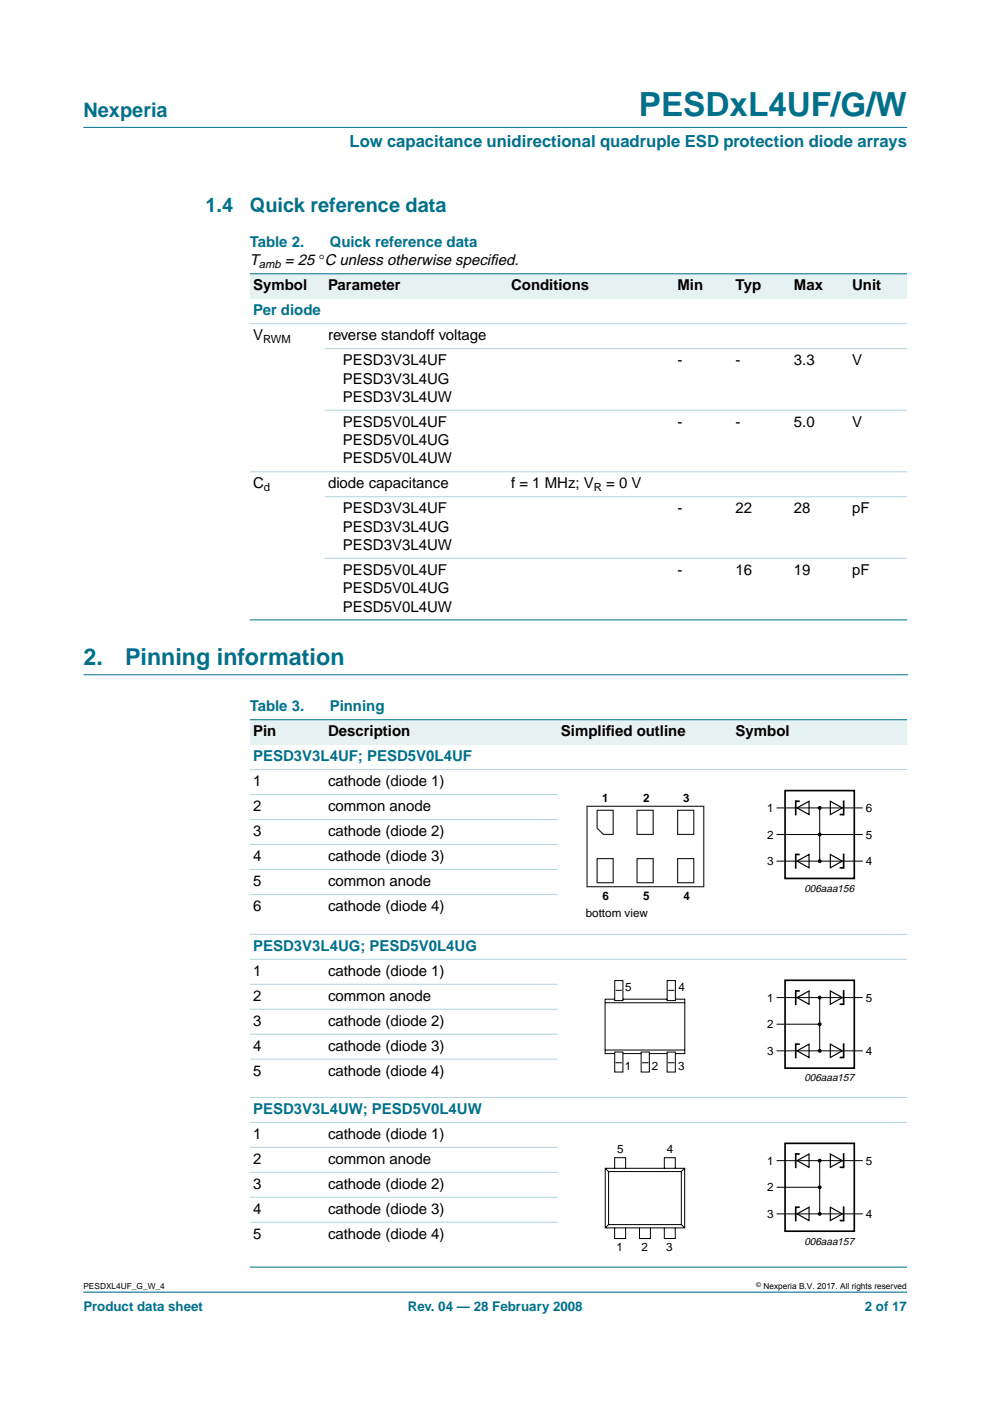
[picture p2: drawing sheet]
<svg xmlns="http://www.w3.org/2000/svg" width="210mm" height="297mm" viewBox="0 0 210 297" stroke-linecap="round" stroke-linejoin="round" font-family="sans-serif">
<path d="M17.7 143.1h174.7M192.3 273.9h-174.6" fill="none" stroke="#00708a" stroke-width=".21"/>
<path d="M17.7 27h174.6z" fill="#00708a" stroke="#00708a" stroke-width=".21"/>
<g fill="#e6f2f2">
<path d="M53 58h15.8v5.3h-15.8z" fill-rule="evenodd"/>
<path d="M68.8 58h38.8v5.3h-38.8z" fill-rule="evenodd"/>
<path d="M107.6 58h30v5.3h-30z" fill-rule="evenodd"/>
<path d="M137.6 58h5.3v5.3h-5.3z" fill-rule="evenodd"/>
<path d="M142.9 58h12.4v5.3h-12.4z" fill-rule="evenodd"/>
<path d="M155.3 58h12.3v5.3h-12.3z" fill-rule="evenodd"/>
<path d="M167.6 58h12.4v5.3h-12.4z" fill-rule="evenodd"/>
<path d="M180 58h12.3v5.3h-12.3z" fill-rule="evenodd"/>
</g>
<g fill="#00708a" stroke="#00708a" stroke-width=".21">
<path d="M53 58h139.3z"/>
<path d="M53 131.4h139.3z"/>
</g>
<g fill="#b3d4db" stroke="#b3d4db" stroke-width=".21">
<path d="M53 68.6h139.3z"/>
<path d="M68.8 73.9h123.5z"/>
<path d="M68.8 87h123.5z"/>
<path d="M53 100h139.3z"/>
<path d="M68.8 105.3h123.5z"/>
<path d="M68.8 118.4h123.5z"/>
</g>
<g fill="#e6f2f2">
<path d="M53 152.6h15.8v5.3h-15.8z" fill-rule="evenodd"/>
<path d="M68.8 152.6h38.8v5.3h-38.8z" fill-rule="evenodd"/>
<path d="M107.6 152.6h10.6v5.3h-10.6z" fill-rule="evenodd"/>
<path d="M118.2 152.6h37.1v5.3h-37.1z" fill-rule="evenodd"/>
<path d="M155.3 152.6h37v5.3h-37z" fill-rule="evenodd"/>
</g>
<g fill="#00708a" stroke="#00708a" stroke-width=".21">
<path d="M53 152.6h139.3z"/>
<path d="M53 268.7h139.3z"/>
</g>
<g fill="#b3d4db" stroke="#b3d4db" stroke-width=".21">
<path d="M53 163.2h139.3z"/>
<path d="M53 168.5h65.2z"/>
<path d="M53 173.8h65.2z"/>
<path d="M53 179.1h65.2z"/>
<path d="M53 184.3h65.2z"/>
<path d="M53 189.6h65.2z"/>
<path d="M53 198.1h139.3z"/>
<path d="M53 203.4h139.3z"/>
<path d="M53 208.7h65.2z"/>
<path d="M53 214h65.2z"/>
<path d="M53 219.3h65.2z"/>
<path d="M53 224.6h65.2z"/>
<path d="M53 232.7h139.3z"/>
<path d="M53 238h139.3z"/>
<path d="M53 243.3h65.2z"/>
<path d="M53 248.5h65.2z"/>
<path d="M53 253.8h65.2z"/>
<path d="M53 259.1h65.2z"/>
</g>
<path d="M124.5 170.9h24.7v17.1h-24.7zM126.6 171.8h3.4v5.1h-2.1l-1.3-1.3zM135.1 171.8h3.4v5.1h-3.4zM143.7 171.8h3.4v5.1h-3.4zM126.6 182h3.4v5.2h-3.4zM135.1 182h3.4v5.2h-3.4zM143.7 182h3.4v5.2h-3.4z" fill="none" stroke="#231f20" stroke-width=".25"/>
<g fill="none" stroke="#000" stroke-width=".21">
<path d="M164.8 176.9h18M164.8 171.3h18M173.8 171.3v11.3M164.8 182.6h18M128.3 212.6h16.9M130.3 211.8h-2v11.6h2M130.3 207.9h1.8v4.2h-1.8zM130.6 210h1.3M132.1 211.8h9.4M141.5 207.9h1.7v4.2h-1.7zM141.7 210h1.3M143.2 211.8h2v11.6h-2"/>
<path d="M164.8 217.2h9M164.8 211.5h18M173.8 211.5v11.3M128.3 222.6h16.9M130.3 223h1.8v4.3h-1.8zM130.5 225.3h1.4M132.1 223.4h3.8M135.9 223h1.8v4.3h-1.8zM136.1 225.3h1.4M137.7 223.4h3.7M141.4 223h1.8v4.3h-1.8zM141.6 225.3h1.4"/>
<path d="M164.8 222.8h18M128.3 247.7h16.9v12.6h-16.9zM128.3 247.7l.7 .7M129 248.4h15.5v11.2h-15.5zM129 259.6l-.7 .7M130.3 247.7v-2.2h2.3v2.2M140.8 247.7v-2.2h2.4v2.2M144.5 259.6l.7 .7M145.2 247.7l-.7 .7M164.8 251.7h9M164.8 246.1h18M164.8 257.4h18"/>
<path d="M173.8 246.1v11.3M130.3 260.3v2.3h2.3v-2.3M135.6 260.3v2.3h2.3v-2.3M140.8 260.3v2.3h2.4v-2.3"/>
</g>
<path d="M169 171.3l2.5-1.4v2.8zM176.1 169.9l2.5 1.4-2.5 1.4zM169 182.6l2.5-1.4v2.8zM176.1 181.2l2.5 1.4-2.5 1.4zM169 211.5l2.5-1.4v2.8zM176.1 210.1l2.5 1.4-2.5 1.4zM169 222.8l2.5-1.4v2.8zM176.1 221.4l2.5 1.4-2.5 1.4zM169 246.1l2.5-1.4v2.8zM169 257.4l2.5-1.4v2.8zM176.1 244.7l2.5 1.4-2.5 1.4zM176.1 256l2.5 1.4-2.5 1.4z" fill="none" stroke="#000" stroke-width=".25"/>
<g fill="none" stroke="#000" stroke-width=".35">
<path d="M166.5 167.6h14.6v18.7h-14.6zM169.6 169.9h-.9v2.8M178.9 169.9v2.8h-.9M169.6 181.2h-.9v2.8M178.9 181.2v2.8h-.9M166.5 207.8h14.6v18.7h-14.6zM169.6 210.1h-.9v2.8M178.9 210.1v2.8h-.9M169.6 221.4h-.9v2.8M178.9 221.4v2.8h-.9M166.5 242.4h14.6v18.6h-14.6zM169.6 244.7h-.9v2.8"/>
<path d="M169.6 256h-.9v2.8M178.9 244.7v2.8h-.9M178.9 256v2.8h-.9"/>
</g>
<g fill="#000" stroke="#000" stroke-width=".25">
<circle cx="173.8" cy="176.9" r=".28"/>
<circle cx="173.8" cy="171.3" r=".28"/>
<circle cx="173.8" cy="182.6" r=".28"/>
<circle cx="173.8" cy="211.5" r=".28"/>
<circle cx="173.8" cy="217.2" r=".28"/>
<circle cx="173.8" cy="222.8" r=".28"/>
<circle cx="173.8" cy="251.7" r=".28"/>
<circle cx="173.8" cy="246.1" r=".28"/>
<circle cx="173.8" cy="257.4" r=".28"/>
</g>
<text font-size="7.1" fill="#00708a" x="135.5" y="24.7">PESDxL4UF/G/W</text>
<g font-size="4.9" fill="#00708a">
<text x="17.7" y="141.1">2.</text>
<text x="26.5" y="141.1">Pinning information</text>
</g>
<g font-size="4.2" fill="#00708a">
<text x="17.7" y="24.9">Nexperia</text>
<text x="43.6" y="45">1.4</text>
<text x="53" y="45">Quick reference data</text>
</g>
<text font-size="3.5" fill="#00708a" x="74.1" y="31.1">Low capacitance unidirectional quadruple ESD protection diode arrays</text>
<g font-size="3.2" fill="#00708a">
<text x="53" y="52.4">Table 2.</text>
<text x="69.9" y="52.4">Quick reference data</text>
<text x="53.7" y="66.9">Per diode</text>
<text x="53" y="150.8">Table 3.</text>
<text x="69.9" y="150.8">Pinning</text>
<text x="53.7" y="161.4">PESD3V3L4UF; PESD5V0L4UF</text>
<text x="53.7" y="201.6">PESD3V3L4UG; PESD5V0L4UG</text>
<text x="53.7" y="236.2">PESD3V3L4UW; PESD5V0L4UW</text>
</g>
<g font-size="3.2">
<text x="53" y="56.3">T</text>
<text x="60.4" y="56.3">= 25 °C unless otherwise specif</text>
<text x="103.9" y="56.3">ied.</text>
<text x="53.7" y="61.6">Symbol</text>
<text x="69.5" y="61.6">Parameter</text>
<text x="108.4" y="61.6">Conditions</text>
<text x="143.6" y="61.6">Min</text>
<text x="156" y="61.6">Typ</text>
<text x="168.3" y="61.6">Max</text>
<text x="180.7" y="61.6">Unit</text>
<text x="53.7" y="72.2">V</text>
<text x="69.5" y="72.2">reverse standoff voltage</text>
<text x="72.7" y="77.5">PESD3V3L4UF</text>
<text x="143.6" y="77.5">-</text>
<text x="156" y="77.5">-</text>
<text x="168.3" y="77.5">3.3</text>
<text x="180.7" y="77.5">V</text>
<text x="72.7" y="81.3">PESD3V3L4UG</text>
<text x="72.7" y="85.2">PESD3V3L4UW</text>
<text x="72.7" y="90.5">PESD5V0L4UF</text>
<text x="72.7" y="94.4">PESD5V0L4UG</text>
<text x="143.6" y="90.5">-</text>
<text x="156" y="90.5">-</text>
<text x="168.3" y="90.5">5.0</text>
<text x="180.7" y="90.5">V</text>
<text x="72.7" y="98.3">PESD5V0L4UW</text>
<text x="53.7" y="103.6">C</text>
<text x="69.5" y="103.6">diode capacitance</text>
<text x="108.4" y="103.6">f = 1 MHz; V</text>
<text x="128.5" y="103.6">= 0 V</text>
<text x="72.7" y="108.9">PESD3V3L4UF</text>
<text x="72.7" y="112.7">PESD3V3L4UG</text>
<text x="143.6" y="108.9">-</text>
<text x="156" y="108.9">22</text>
<text x="168.3" y="108.9">28</text>
<text x="180.7" y="108.9">pF</text>
<text x="72.7" y="116.6">PESD3V3L4UW</text>
<text x="72.7" y="121.9">PESD5V0L4UF</text>
<text x="72.7" y="125.8">PESD5V0L4UG</text>
<text x="143.6" y="121.9">-</text>
<text x="156" y="121.9">16</text>
<text x="168.3" y="121.9">19</text>
<text x="180.7" y="121.9">pF</text>
<text x="72.7" y="129.7">PESD5V0L4UW</text>
<text x="53.7" y="156.1">Pin</text>
<text x="69.5" y="156.1">Description</text>
<text x="118.9" y="156.1">Simplif</text>
<text x="128.5" y="156.1">ied outline</text>
<text x="156" y="156.1">Symbol</text>
<text x="53.7" y="166.7">1</text>
<text x="69.5" y="166.7">cathode (diode 1)</text>
<text x="53.7" y="172">2</text>
<text x="69.5" y="172">common anode</text>
<text x="53.7" y="177.3">3</text>
<text x="69.5" y="177.3">cathode (diode 2)</text>
<text x="53.7" y="182.6">4</text>
<text x="69.5" y="182.6">cathode (diode 3)</text>
<text x="53.7" y="187.9">5</text>
<text x="69.5" y="187.9">common anode</text>
<text x="53.7" y="193.2">6</text>
<text x="69.5" y="193.2">cathode (diode 4)</text>
<text x="53.7" y="206.9">1</text>
<text x="69.5" y="206.9">cathode (diode 1)</text>
<text x="53.7" y="212.2">2</text>
<text x="69.5" y="212.2">common anode</text>
<text x="53.7" y="217.5">3</text>
<text x="69.5" y="217.5">cathode (diode 2)</text>
<text x="53.7" y="222.8">4</text>
<text x="69.5" y="222.8">cathode (diode 3)</text>
<text x="53.7" y="228.1">5</text>
<text x="69.5" y="228.1">cathode (diode 4)</text>
<text x="53.7" y="241.5">1</text>
<text x="69.5" y="241.5">cathode (diode 1)</text>
<text x="53.7" y="246.8">2</text>
<text x="69.5" y="246.8">common anode</text>
<text x="53.7" y="252.1">3</text>
<text x="53.7" y="257.4">4</text>
<text x="69.5" y="252.1">cathode (diode 2)</text>
<text x="69.5" y="257.4">cathode (diode 3)</text>
<text x="53.7" y="262.7">5</text>
<text x="69.5" y="262.7">cathode (diode 4)</text>
</g>
<g font-size="2.8" fill="#00708a">
<text x="17.7" y="278">Product data sheet</text>
<text x="86.5" y="278">Rev. 04 — 28 February 2008</text>
<text x="183.4" y="278">2 of 17</text>
</g>
<g font-size="2.5">
<text x="127.7" y="170">1</text>
<text x="136.4" y="170">2</text>
<text x="144.9" y="170">3</text>
<text x="162.7" y="172.1">1</text>
<text x="183.5" y="172.1">6</text>
<text x="162.7" y="177.8">2</text>
<text x="183.5" y="177.8">5</text>
<text x="162.7" y="183.4">3</text>
<text x="183.5" y="183.4">4</text>
<text x="127.8" y="190.7">6</text>
<text x="136.4" y="190.7">5</text>
<text x="144.9" y="190.7">4</text>
<text x="124.2" y="194.4">bottom view</text>
<text x="132.6" y="210.1">5</text>
<text x="143.8" y="210.1">4</text>
<text x="162.7" y="212.4">1</text>
<text x="183.5" y="212.4">5</text>
<text x="162.7" y="218">2</text>
<text x="132.5" y="226.9">1</text>
<text x="138.2" y="226.9">2</text>
<text x="143.8" y="226.9">3</text>
<text x="162.7" y="223.6">3</text>
<text x="183.5" y="223.6">4</text>
<text x="130.9" y="244.5">5</text>
<text x="141.4" y="244.5">4</text>
<text x="162.7" y="246.9">1</text>
<text x="183.5" y="246.9">5</text>
<text x="162.7" y="252.6">2</text>
<text x="162.7" y="258.2">3</text>
<text x="183.5" y="258.2">4</text>
<text x="130.7" y="265.2">1</text>
<text x="136" y="265.2">2</text>
<text x="141.3" y="265.2">3</text>
</g>
<g font-size="2.4">
<text x="54.9" y="56.9">amb</text>
<text x="55.8" y="72.7">RWM</text>
<text x="56" y="104.1">d</text>
<text x="125.9" y="104.1">R</text>
</g>
<g font-size="2.2">
<text x="170.5" y="189.1">006aaa156</text>
<text x="170.5" y="229.3">006aaa157</text>
<text x="170.5" y="263.9">006aaa157</text>
</g>
<g font-size="1.8">
<text x="17.7" y="273.4">PESDXL4UF_G_W_4</text>
<text x="161.9" y="273.4">Nexperia B.V. 2017. All rights reserved</text>
</g>
<text font-size="1.4" x="160.4" y="272.9">©</text>
</svg>
